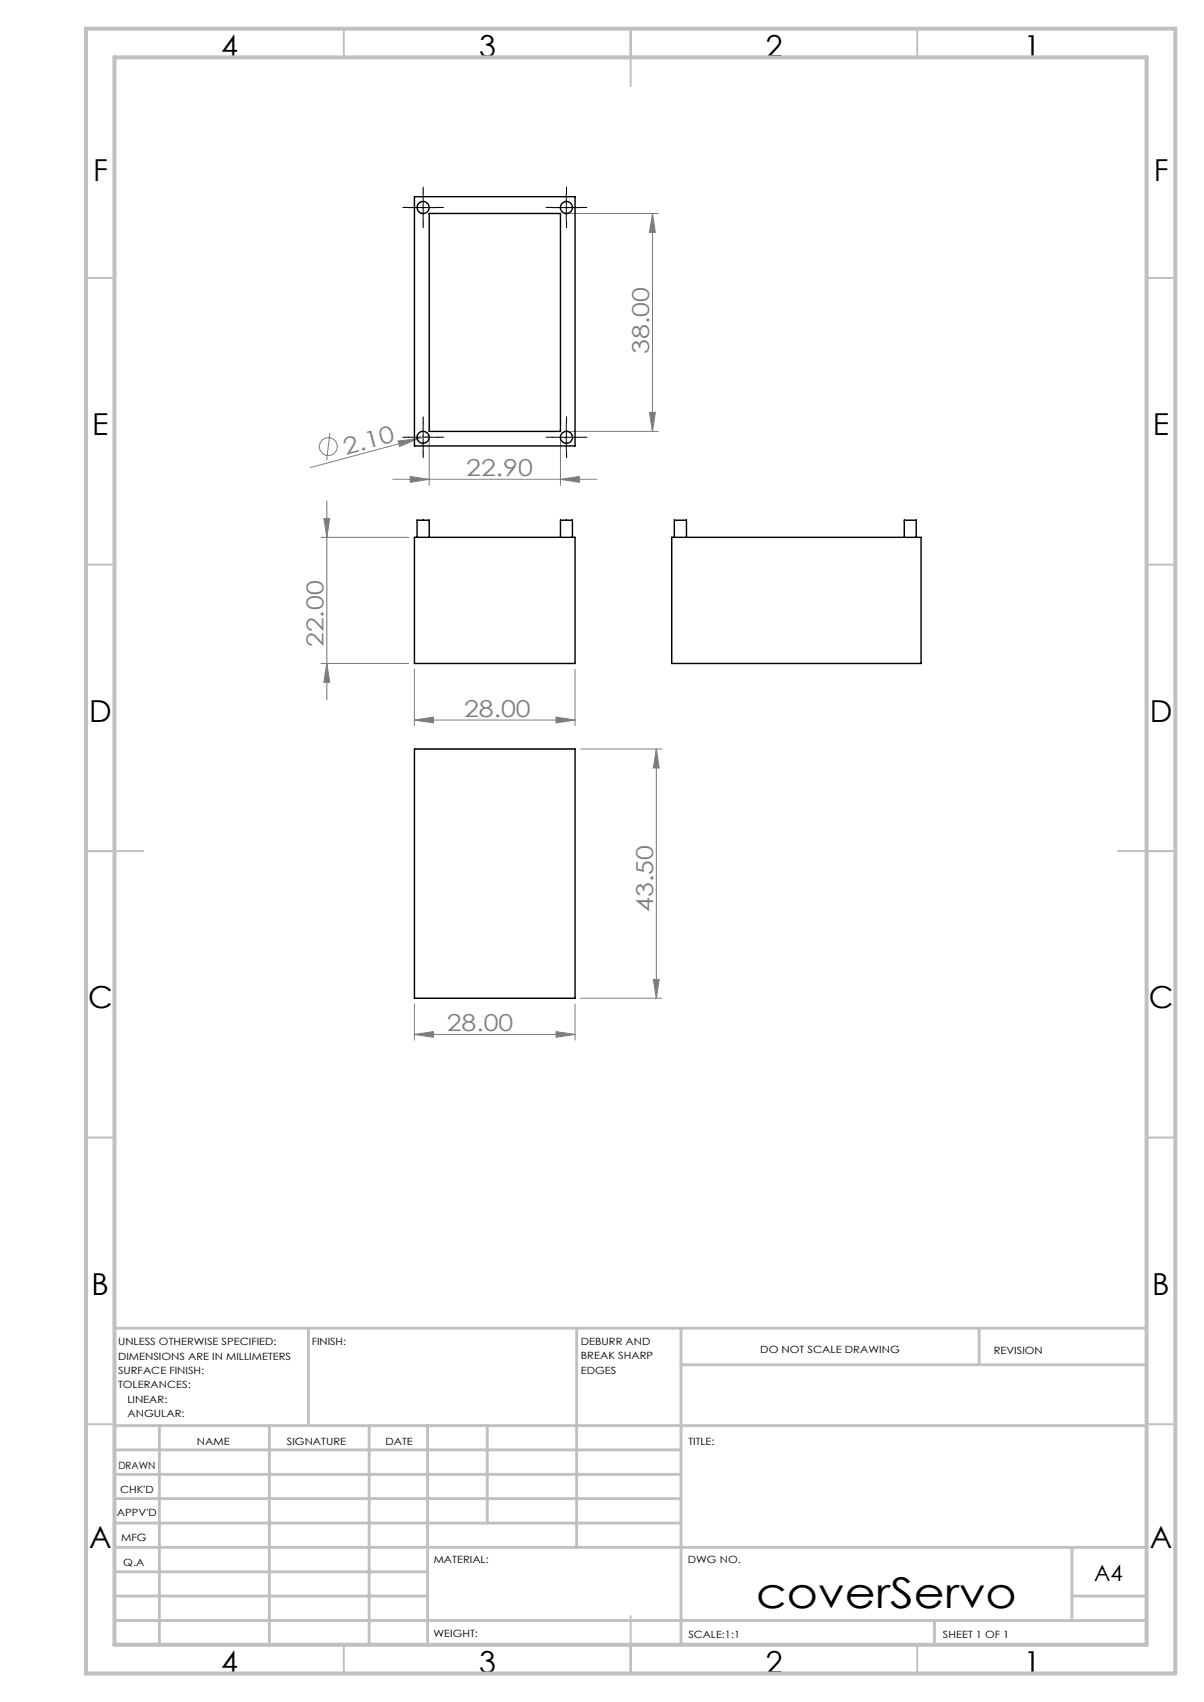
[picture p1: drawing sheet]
<svg xmlns="http://www.w3.org/2000/svg" width="210mm" height="297mm" viewBox="0 0 210 297" stroke-linecap="round" stroke-linejoin="round" font-family="sans-serif">
<g fill="none" stroke="#808080" stroke-width=".18">
<path d="M98.7 37.2h16.1M113.8 37.2l.5 3.4h-1zM113.8 37.2v38.1M57.5 75.6l-.5 4.7M69.5 76.9l3.3-.3-3.1 1.3zM72.8 76.6l-18.7 5M74.8 76.1l-2 .5M74.9 76.3v8.4M97.8 76.3v8.4M98.7 75.3h16.1M113.3 72h1l-.5 3.3zM56 93.8h15.3"/>
<path d="M56.5 90.5h1l-.5 3.3zM57 87.4v34.7M68.5 83.6h35.6M71.5 83.1l3.4 .5-3.4 .6zM97.8 83.6l3.2-.5v1.1zM56 115.8h15.3M57 115.8l.5 3.3h-1zM72.3 116.8v9.8M100.3 116.8v9.8M72.3 125.7l3.3-.6v1zM72.3 125.7h28M97 125.1l3.3 .6-3.3 .4z"/>
<path d="M101.3 130.7h14.2M114.5 130.7l.5 3.3h-1.1zM114.5 130.7v43.5M72.3 175.2v6.3M100.3 175.2v6.3M101.3 174.2h14.2M113.9 170.9h1.1l-.5 3.3zM72.3 180.5l3.3-.5v1zM72.3 180.5h28M97 180l3.3 .5-3.3 .5z"/>
<circle cx="57.3" cy="77.9" r="1.56"/>
</g>
<g fill="none" stroke="#000" stroke-width=".18" stroke-dasharray="15.2 1.3 1.3 1.3">
<path d="M71.3 36.2h-1M73.8 33.7v-1.1M73.8 38.7v1M76.3 36.2h1.1M96.3 36.2h-1M98.8 33.7v-1.1M98.8 38.7v1M101.3 36.2h1.1M71.3 76.3h-1M73.8 73.8v-1.1M73.8 78.8v1M76.3 76.3h1.1"/>
<path d="M96.3 76.3h-1M98.8 73.8v-1.1M98.8 78.8v1M101.3 76.3h1.1"/>
</g>
<path d="M71.3 36.2h5M73.8 33.7v5M96.3 36.2h5M98.8 33.7v5M71.3 76.3h5M73.8 73.8v5M96.3 76.3h5M98.8 73.8v5" fill="none" stroke="#000" stroke-width=".18"/>
<g fill="none" stroke="#c0c0c0" stroke-width=".35">
<path d="M60 5v5M110 5v10M160 5v5M15 48.5h5M200 48.5h5M15 98.5h5M200 98.5h5M15 148.5h10M195 148.5h10M15 198.5h5M200 198.5h5M15 248.5h5"/>
<path d="M200 248.5h5M60 287v5M110 282v10M160 287v5"/>
</g>
<g fill="none" stroke="#c0c0c0" stroke-width=".5">
<path d="M53.8 231.8v17M100.6 231.8v38.2M118.8 231.8v55.2M118.8 238.2h81.2M170.8 231.8v6.4M200 231.8h-180v55.2M20 248.8h180M20 257.3h98.8M20 253h98.8M27.8 248.8v38.2M47 248.8v38.2M64.4 248.8v38.2"/>
<path d="M74.6 248.8v38.2M85 248.8v17M20 265.8h98.8M20 261.5h98.8M20 278.5h54.6M20 274.3h54.6M20 270h180M187 278.5h13M187 270v12.8M20 282.8h180M163 282.8v4.2"/>
</g>
<path d="M15 5h190v287h-190zM20 10h180v277h-180z" fill="none" stroke="#c0c0c0" stroke-width=".7"/>
<g fill="#808080">
<path d="M69.5 76.9l3.3-.3-3.1 1.3z"/>
<path d="M97 125.1l3.3 .6-3.3 .4zM72.3 125.7l3.3-.6v1zM97.8 83.6l3.2-.5v1.1zM71.5 83.1l3.4 .5-3.4 .6z"/>
<path d="M72.3 180.5l3.3-.5v1zM97 180l3.3 .5-3.3 .5z"/>
<path d="M113.9 170.9h1.1l-.5 3.3zM114.5 130.7l.5 3.3h-1.1z"/>
<path d="M56.5 90.5h1l-.5 3.3zM57 115.8l.5 3.3h-1zM113.8 37.2l.5 3.4h-1zM113.3 72h1l-.5 3.3z"/>
</g>
<g fill="none" stroke="#000" stroke-width=".25">
<path d="M72.3 34.3h28v43.5h-28zM74.9 37.2h22.9v38.1h-22.9zM72.3 93.8h28v22h-28zM72.7 93.8v-3h2.2v3M97.8 93.8v-3h2v3M117.2 93.8h43.5v22h-43.5zM117.6 93.8v-3h2.1v3M157.7 93.8v-3h2.1v3M72.3 130.7h28v43.5h-28z"/>
<circle cx="73.8" cy="36.2" r="1.04"/>
<circle cx="98.8" cy="36.2" r="1.04"/>
<circle cx="73.8" cy="76.3" r="1.04"/>
<circle cx="98.8" cy="76.3" r="1.04"/>
</g>
<text font-size="7.4" x="131.9" y="280.5">coverServo</text>
<g font-size="5.3">
<text x="38.5" y="9.9">4</text>
<text x="83.5" y="9.9">3</text>
<text x="133.6" y="9.9">2</text>
<text x="178.6" y="9.9">1</text>
<text x="16.2" y="31.7">F</text>
<text x="201.2" y="31.7">F</text>
<text x="16.1" y="75.9">E</text>
<text x="201.1" y="75.9">E</text>
<text x="15.5" y="125.9">D</text>
<text x="200.5" y="125.9">D</text>
<text x="15.4" y="175.9">C</text>
<text x="200.4" y="175.9">C</text>
<text x="16" y="225.9">B</text>
<text x="201" y="225.9">B</text>
<text x="15.5" y="270.2">A</text>
<text x="200.5" y="270.2">A</text>
<text x="38.5" y="291.9">4</text>
<text x="83.5" y="291.9">3</text>
<text x="133.6" y="291.9">2</text>
<text x="178.6" y="291.9">1</text>
</g>
<g font-size="4.1" fill="#808080">
<text x="113.2" y="61.8" transform="rotate(-90 113.2 61.8)">38.00</text>
<text x="60.3" y="79.3" transform="rotate(-15 60.3 79.3)">2.10</text>
<text x="81.3" y="83.1">22.90</text>
<text x="56.4" y="112.9" transform="rotate(-90 56.4 112.9)">22.00</text>
<text x="80.9" y="125.1">28.00</text>
<text x="113.9" y="159.2" transform="rotate(-90 113.9 159.2)">43.50</text>
<text x="77.9" y="179.9">28.00</text>
</g>
<text font-size="3.9" x="190.9" y="275.8">A4</text>
<g font-size="1.7">
<text x="20.6" y="234.8">UNLESS OTHERWISE SPECIFIED:</text>
<text x="20.6" y="237.3">DIMENSIONS ARE IN MILLIMETERS</text>
<text x="20.6" y="239.8">SURFACE FINISH:</text>
<text x="54.4" y="234.8">FINISH:</text>
<text x="101.3" y="234.7">DEBURR AND</text>
<text x="101.3" y="237.2">BREAK SHARP</text>
<text x="101.3" y="239.7">EDGES</text>
<text x="132.6" y="236.2">DO NOT SCALE DRAWING</text>
<text x="173.3" y="236.4">REVISION</text>
<text x="20.6" y="242.3">TOLERANCES:</text>
<text x="22.2" y="244.8">LINEAR:</text>
<text x="22.2" y="247.3">ANGULAR:</text>
<text x="20.6" y="256.3">DRAWN</text>
<text x="34.3" y="252.2">NAME</text>
<text x="50" y="252.1">SIGNATURE</text>
<text x="67.2" y="252.1">DATE</text>
<text x="120.1" y="252.1">TITLE:</text>
<text x="20.9" y="260.5">CHK'D</text>
<text x="20.4" y="264.6">APPV'D</text>
<text x="21.1" y="269">MFG</text>
<text x="21.5" y="273.2">Q.A</text>
<text x="75.6" y="272.7">MATERIAL:</text>
<text x="120" y="272.7">DWG NO.</text>
<text x="75.6" y="285.7">WEIGHT:</text>
<text x="120.1" y="285.8">SCALE:1:1</text>
<text x="164.5" y="285.8">SHEET 1 OF 1</text>
</g>
</svg>
